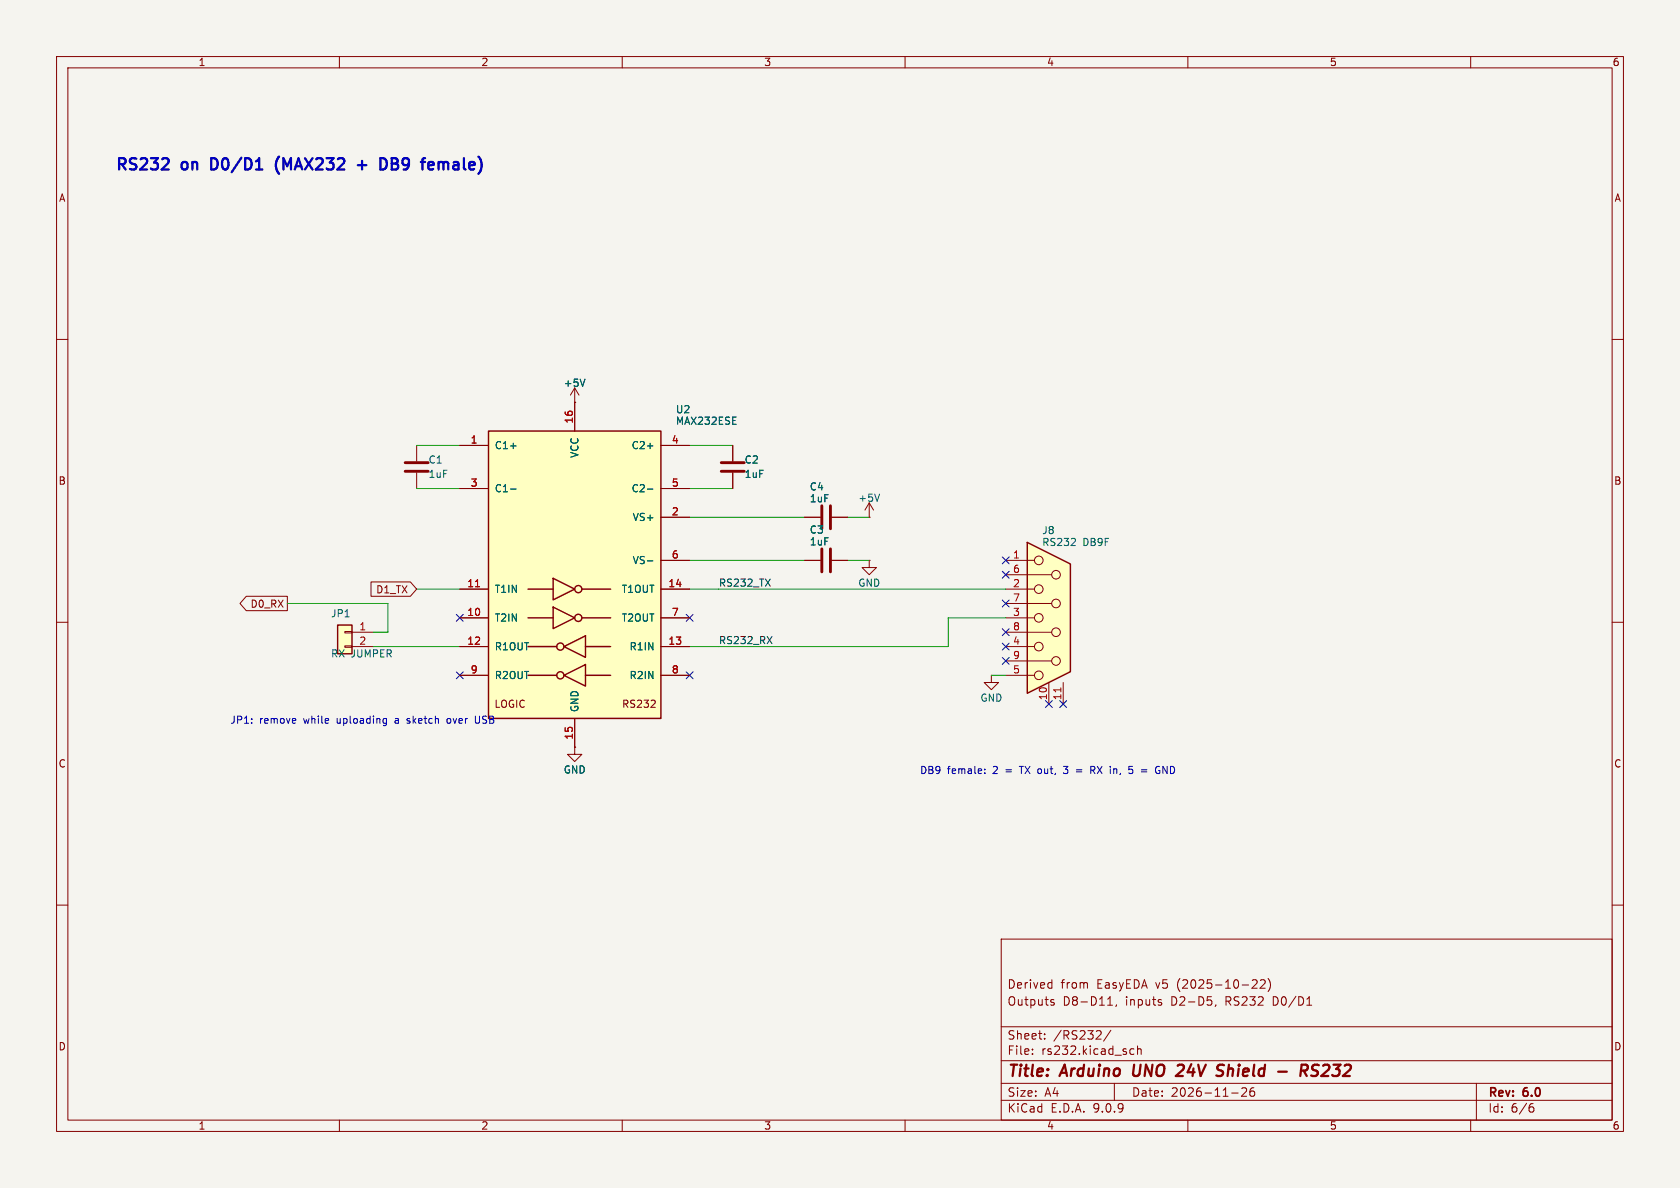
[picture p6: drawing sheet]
(kicad_sch
 (version 20250114)
 (generator "eeschema")
 (generator_version "9.0")
 (paper "A4")
 (title_block
  (title "Arduino UNO 24V Shield - RS232")
  (date "2026-11-26")
  (rev "6.0")
  (comment 1 "Outputs D8-D11, inputs D2-D5, RS232 D0/D1")
  (comment 2 "Derived from EasyEDA v5 (2025-10-22)"))
 (lib_symbols
  (symbol "Connector_Generic:Conn_01x02"
   (pin_names
    (offset 1.016) (hide yes)) (exclude_from_sim no) (in_bom yes) (on_board yes)
   (property "Reference" "J" (at 0 2.54 0) (effects (font (size 1.27 1.27))))
   (property "Value" "Conn_01x02" (at 0 -5.08 0) (effects (font (size 1.27 1.27))))
   (property "Footprint" "" (at 0 0 0) (effects (font (size 1.27 1.27)) (hide yes)))
   (property "Datasheet" "~" (at 0 0 0) (effects (font (size 1.27 1.27)) (hide yes)))
   (property "Description" "Generic connector, single row, 01x02, script generated (kicad-library-utils/schlib/autogen/connector/)" (at 0 0 0) (effects (font (size 1.27 1.27)) (hide yes)))
   (symbol "Conn_01x02_1_1"
    (rectangle (start -1.27 1.27) (end 1.27 -3.81) (stroke (width 0.254) (type default)) (fill (type background)))
    (rectangle (start -1.27 0.127) (end 0 -0.127) (stroke (width 0.1524) (type default)) (fill (type none)))
    (rectangle (start -1.27 -2.413) (end 0 -2.667) (stroke (width 0.1524) (type default)) (fill (type none)))
    (pin passive line (at -5.08 0 0) (length 3.81) (name "Pin_1" (effects (font (size 1.27 1.27)))) (number "1" (effects (font (size 1.27 1.27)))))
    (pin passive line (at -5.08 -2.54 0) (length 3.81) (name "Pin_2" (effects (font (size 1.27 1.27)))) (number "2" (effects (font (size 1.27 1.27))))))
   (embedded_fonts no))
  (symbol "Device:C"
   (pin_numbers (hide yes))
   (pin_names
    (offset 0.254)) (exclude_from_sim no) (in_bom yes) (on_board yes)
   (property "Reference" "C" (at 0.635 2.54 0) (effects (font (size 1.27 1.27)) (justify left)))
   (property "Value" "C" (at 0.635 -2.54 0) (effects (font (size 1.27 1.27)) (justify left)))
   (property "Footprint" "" (at 0.9652 -3.81 0) (effects (font (size 1.27 1.27)) (hide yes)))
   (property "Datasheet" "~" (at 0 0 0) (effects (font (size 1.27 1.27)) (hide yes)))
   (property "Description" "Unpolarized capacitor" (at 0 0 0) (effects (font (size 1.27 1.27)) (hide yes)))
   (symbol "C_0_1"
    (polyline (pts (xy -2.032 0.762) (xy 2.032 0.762)) (stroke (width 0.508) (type default)) (fill (type none)))
    (polyline (pts (xy -2.032 -0.762) (xy 2.032 -0.762)) (stroke (width 0.508) (type default)) (fill (type none))))
   (symbol "C_1_1"
    (pin passive line (at 0 3.81 270) (length 2.794) (name "~" (effects (font (size 1.27 1.27)))) (number "1" (effects (font (size 1.27 1.27)))))
    (pin passive line (at 0 -3.81 90) (length 2.794) (name "~" (effects (font (size 1.27 1.27)))) (number "2" (effects (font (size 1.27 1.27))))))
   (embedded_fonts no))
  (symbol "Interface_UART:MAX232"
   (pin_names
    (offset 1.016)) (exclude_from_sim no) (in_bom yes) (on_board yes)
   (property "Reference" "U" (at -2.54 28.575 0) (effects (font (size 1.27 1.27)) (justify right)))
   (property "Value" "MAX232" (at -2.54 26.67 0) (effects (font (size 1.27 1.27)) (justify right)))
   (property "Footprint" "" (at 1.27 -26.67 0) (effects (font (size 1.27 1.27)) (justify left) (hide yes)))
   (property "Datasheet" "http://www.ti.com/lit/ds/symlink/max232.pdf" (at 0 2.54 0) (effects (font (size 1.27 1.27)) (hide yes)))
   (property "Description" "Dual RS232 driver/receiver, 5V supply, 120kb/s, 0C-70C" (at 0 0 0) (effects (font (size 1.27 1.27)) (hide yes)))
   (symbol "MAX232_0_0"
    (text "LOGIC" (at -11.43 -22.86 0) (effects (font (size 1.27 1.27))))
    (text "RS232" (at 11.43 -22.86 0) (effects (font (size 1.27 1.27)))))
   (symbol "MAX232_0_1"
    (rectangle (start -15.24 -25.4) (end 15.24 25.4) (stroke (width 0.254) (type default)) (fill (type background)))
    (polyline (pts (xy -3.81 -0.635) (xy -3.81 -4.445) (xy 0 -2.54) (xy -3.81 -0.635)) (stroke (width 0.254) (type default)) (fill (type none)))
    (polyline (pts (xy -3.81 -2.54) (xy -8.255 -2.54)) (stroke (width 0.254) (type default)) (fill (type none)))
    (polyline (pts (xy -3.81 -5.715) (xy -3.81 -9.525) (xy 0 -7.62) (xy -3.81 -5.715)) (stroke (width 0.254) (type default)) (fill (type none)))
    (polyline (pts (xy -3.81 -7.62) (xy -8.255 -7.62)) (stroke (width 0.254) (type default)) (fill (type none)))
    (polyline (pts (xy -3.175 -12.7) (xy -8.255 -12.7)) (stroke (width 0.254) (type default)) (fill (type none)))
    (polyline (pts (xy -3.175 -17.78) (xy -8.255 -17.78)) (stroke (width 0.254) (type default)) (fill (type none)))
    (circle (center -2.54 -12.7) (radius 0.635) (stroke (width 0.254) (type default)) (fill (type none)))
    (circle (center -2.54 -17.78) (radius 0.635) (stroke (width 0.254) (type default)) (fill (type none)))
    (circle (center 0.635 -2.54) (radius 0.635) (stroke (width 0.254) (type default)) (fill (type none)))
    (circle (center 0.635 -7.62) (radius 0.635) (stroke (width 0.254) (type default)) (fill (type none)))
    (polyline (pts (xy 1.27 -2.54) (xy 6.35 -2.54)) (stroke (width 0.254) (type default)) (fill (type none)))
    (polyline (pts (xy 1.27 -7.62) (xy 6.35 -7.62)) (stroke (width 0.254) (type default)) (fill (type none)))
    (polyline (pts (xy 1.905 -10.795) (xy 1.905 -14.605) (xy -1.905 -12.7) (xy 1.905 -10.795)) (stroke (width 0.254) (type default)) (fill (type none)))
    (polyline (pts (xy 1.905 -12.7) (xy 6.35 -12.7)) (stroke (width 0.254) (type default)) (fill (type none)))
    (polyline (pts (xy 1.905 -15.875) (xy 1.905 -19.685) (xy -1.905 -17.78) (xy 1.905 -15.875)) (stroke (width 0.254) (type default)) (fill (type none)))
    (polyline (pts (xy 1.905 -17.78) (xy 6.35 -17.78)) (stroke (width 0.254) (type default)) (fill (type none))))
   (symbol "MAX232_1_1"
    (pin passive line (at -20.32 22.86 0) (length 5.08) (name "C1+" (effects (font (size 1.27 1.27)))) (number "1" (effects (font (size 1.27 1.27)))))
    (pin passive line (at -20.32 15.24 0) (length 5.08) (name "C1-" (effects (font (size 1.27 1.27)))) (number "3" (effects (font (size 1.27 1.27)))))
    (pin input line (at -20.32 -2.54 0) (length 5.08) (name "T1IN" (effects (font (size 1.27 1.27)))) (number "11" (effects (font (size 1.27 1.27)))))
    (pin input line (at -20.32 -7.62 0) (length 5.08) (name "T2IN" (effects (font (size 1.27 1.27)))) (number "10" (effects (font (size 1.27 1.27)))))
    (pin output line (at -20.32 -12.7 0) (length 5.08) (name "R1OUT" (effects (font (size 1.27 1.27)))) (number "12" (effects (font (size 1.27 1.27)))))
    (pin output line (at -20.32 -17.78 0) (length 5.08) (name "R2OUT" (effects (font (size 1.27 1.27)))) (number "9" (effects (font (size 1.27 1.27)))))
    (pin power_in line (at 0 30.48 270) (length 5.08) (name "VCC" (effects (font (size 1.27 1.27)))) (number "16" (effects (font (size 1.27 1.27)))))
    (pin power_in line (at 0 -30.48 90) (length 5.08) (name "GND" (effects (font (size 1.27 1.27)))) (number "15" (effects (font (size 1.27 1.27)))))
    (pin passive line (at 20.32 22.86 180) (length 5.08) (name "C2+" (effects (font (size 1.27 1.27)))) (number "4" (effects (font (size 1.27 1.27)))))
    (pin passive line (at 20.32 15.24 180) (length 5.08) (name "C2-" (effects (font (size 1.27 1.27)))) (number "5" (effects (font (size 1.27 1.27)))))
    (pin power_out line (at 20.32 10.16 180) (length 5.08) (name "VS+" (effects (font (size 1.27 1.27)))) (number "2" (effects (font (size 1.27 1.27)))))
    (pin power_out line (at 20.32 2.54 180) (length 5.08) (name "VS-" (effects (font (size 1.27 1.27)))) (number "6" (effects (font (size 1.27 1.27)))))
    (pin output line (at 20.32 -2.54 180) (length 5.08) (name "T1OUT" (effects (font (size 1.27 1.27)))) (number "14" (effects (font (size 1.27 1.27)))))
    (pin output line (at 20.32 -7.62 180) (length 5.08) (name "T2OUT" (effects (font (size 1.27 1.27)))) (number "7" (effects (font (size 1.27 1.27)))))
    (pin input line (at 20.32 -12.7 180) (length 5.08) (name "R1IN" (effects (font (size 1.27 1.27)))) (number "13" (effects (font (size 1.27 1.27)))))
    (pin input line (at 20.32 -17.78 180) (length 5.08) (name "R2IN" (effects (font (size 1.27 1.27)))) (number "8" (effects (font (size 1.27 1.27))))))
   (embedded_fonts no))
  (symbol "power:+5V"
   (power)
   (pin_numbers (hide yes))
   (pin_names
    (offset 0) (hide yes)) (exclude_from_sim no) (in_bom yes) (on_board yes)
   (property "Reference" "#PWR" (at 0 -3.81 0) (effects (font (size 1.27 1.27)) (hide yes)))
   (property "Value" "+5V" (at 0 3.556 0) (effects (font (size 1.27 1.27))))
   (property "Footprint" "" (at 0 0 0) (effects (font (size 1.27 1.27)) (hide yes)))
   (property "Datasheet" "" (at 0 0 0) (effects (font (size 1.27 1.27)) (hide yes)))
   (property "Description" "Power symbol creates a global label with name \"+5V\"" (at 0 0 0) (effects (font (size 1.27 1.27)) (hide yes)))
   (symbol "+5V_0_1"
    (polyline (pts (xy -0.762 1.27) (xy 0 2.54)) (stroke (width 0) (type default)) (fill (type none)))
    (polyline (pts (xy 0 2.54) (xy 0.762 1.27)) (stroke (width 0) (type default)) (fill (type none)))
    (polyline (pts (xy 0 0) (xy 0 2.54)) (stroke (width 0) (type default)) (fill (type none))))
   (symbol "+5V_1_1"
    (pin power_in line (at 0 0 90) (length 0) (name "~" (effects (font (size 1.27 1.27)))) (number "1" (effects (font (size 1.27 1.27))))))
   (embedded_fonts no))
  (symbol "power:GND"
   (power)
   (pin_numbers (hide yes))
   (pin_names
    (offset 0) (hide yes)) (exclude_from_sim no) (in_bom yes) (on_board yes)
   (property "Reference" "#PWR" (at 0 -6.35 0) (effects (font (size 1.27 1.27)) (hide yes)))
   (property "Value" "GND" (at 0 -3.81 0) (effects (font (size 1.27 1.27))))
   (property "Footprint" "" (at 0 0 0) (effects (font (size 1.27 1.27)) (hide yes)))
   (property "Datasheet" "" (at 0 0 0) (effects (font (size 1.27 1.27)) (hide yes)))
   (property "Description" "Power symbol creates a global label with name \"GND\" , ground" (at 0 0 0) (effects (font (size 1.27 1.27)) (hide yes)))
   (symbol "GND_0_1"
    (polyline (pts (xy 0 0) (xy 0 -1.27) (xy 1.27 -1.27) (xy 0 -2.54) (xy -1.27 -1.27) (xy 0 -1.27)) (stroke (width 0) (type default)) (fill (type none))))
   (symbol "GND_1_1"
    (pin power_in line (at 0 0 270) (length 0) (name "~" (effects (font (size 1.27 1.27)))) (number "1" (effects (font (size 1.27 1.27))))))
   (embedded_fonts no))
  (symbol "uno24v:DB9_Female_MH"
   (pin_names
    (offset 1.016) (hide yes)) (exclude_from_sim no) (in_bom yes) (on_board yes)
   (property "Reference" "J" (at 0 16.51 0) (effects (font (size 1.27 1.27))))
   (property "Value" "DE9_Socket_MountingHoles" (at 0 14.605 0) (effects (font (size 1.27 1.27))))
   (property "Footprint" "" (at 0 0 0) (effects (font (size 1.27 1.27)) (hide yes)))
   (property "Datasheet" "~" (at 0 0 0) (effects (font (size 1.27 1.27)) (hide yes)))
   (property "Description" "9-pin D-SUB connector, socket (female), Mounting Hole" (at 0 0 0) (effects (font (size 1.27 1.27)) (hide yes)))
   (symbol "DB9_Female_MH_0_1"
    (polyline (pts (xy -3.81 13.335) (xy -3.81 -13.335) (xy 3.81 -9.525) (xy 3.81 9.525) (xy -3.81 13.335)) (stroke (width 0.254) (type default)) (fill (type background)))
    (polyline (pts (xy -3.81 10.16) (xy -2.54 10.16)) (stroke (width 0) (type default)) (fill (type none)))
    (polyline (pts (xy -3.81 7.62) (xy 0.508 7.62)) (stroke (width 0) (type default)) (fill (type none)))
    (polyline (pts (xy -3.81 5.08) (xy -2.54 5.08)) (stroke (width 0) (type default)) (fill (type none)))
    (polyline (pts (xy -3.81 2.54) (xy 0.508 2.54)) (stroke (width 0) (type default)) (fill (type none)))
    (polyline (pts (xy -3.81 0) (xy -2.54 0)) (stroke (width 0) (type default)) (fill (type none)))
    (polyline (pts (xy -3.81 -2.54) (xy 0.508 -2.54)) (stroke (width 0) (type default)) (fill (type none)))
    (polyline (pts (xy -3.81 -5.08) (xy -2.54 -5.08)) (stroke (width 0) (type default)) (fill (type none)))
    (polyline (pts (xy -3.81 -7.62) (xy 0.508 -7.62)) (stroke (width 0) (type default)) (fill (type none)))
    (polyline (pts (xy -3.81 -10.16) (xy -2.54 -10.16)) (stroke (width 0) (type default)) (fill (type none)))
    (circle (center -1.778 10.16) (radius 0.762) (stroke (width 0) (type default)) (fill (type none)))
    (circle (center -1.778 5.08) (radius 0.762) (stroke (width 0) (type default)) (fill (type none)))
    (circle (center -1.778 0) (radius 0.762) (stroke (width 0) (type default)) (fill (type none)))
    (circle (center -1.778 -5.08) (radius 0.762) (stroke (width 0) (type default)) (fill (type none)))
    (circle (center -1.778 -10.16) (radius 0.762) (stroke (width 0) (type default)) (fill (type none)))
    (circle (center 1.27 7.62) (radius 0.762) (stroke (width 0) (type default)) (fill (type none)))
    (circle (center 1.27 2.54) (radius 0.762) (stroke (width 0) (type default)) (fill (type none)))
    (circle (center 1.27 -2.54) (radius 0.762) (stroke (width 0) (type default)) (fill (type none)))
    (circle (center 1.27 -7.62) (radius 0.762) (stroke (width 0) (type default)) (fill (type none))))
   (symbol "DB9_Female_MH_1_1"
    (pin passive line (at -7.62 10.16 0) (length 3.81) (name "1" (effects (font (size 1.27 1.27)))) (number "1" (effects (font (size 1.27 1.27)))))
    (pin passive line (at -7.62 7.62 0) (length 3.81) (name "6" (effects (font (size 1.27 1.27)))) (number "6" (effects (font (size 1.27 1.27)))))
    (pin passive line (at -7.62 5.08 0) (length 3.81) (name "2" (effects (font (size 1.27 1.27)))) (number "2" (effects (font (size 1.27 1.27)))))
    (pin passive line (at -7.62 2.54 0) (length 3.81) (name "7" (effects (font (size 1.27 1.27)))) (number "7" (effects (font (size 1.27 1.27)))))
    (pin passive line (at -7.62 0 0) (length 3.81) (name "3" (effects (font (size 1.27 1.27)))) (number "3" (effects (font (size 1.27 1.27)))))
    (pin passive line (at -7.62 -2.54 0) (length 3.81) (name "8" (effects (font (size 1.27 1.27)))) (number "8" (effects (font (size 1.27 1.27)))))
    (pin passive line (at -7.62 -5.08 0) (length 3.81) (name "4" (effects (font (size 1.27 1.27)))) (number "4" (effects (font (size 1.27 1.27)))))
    (pin passive line (at -7.62 -7.62 0) (length 3.81) (name "9" (effects (font (size 1.27 1.27)))) (number "9" (effects (font (size 1.27 1.27)))))
    (pin passive line (at -7.62 -10.16 0) (length 3.81) (name "5" (effects (font (size 1.27 1.27)))) (number "5" (effects (font (size 1.27 1.27)))))
    (pin passive line (at 0 -15.24 90) (length 3.81) (name "PAD" (effects (font (size 1.27 1.27)))) (number "10" (effects (font (size 1.27 1.27)))))
    (pin passive line (at 2.54 -15.24 90) (length 3.81) (name "PAD" (effects (font (size 1.27 1.27)))) (number "11" (effects (font (size 1.27 1.27))))))
   (embedded_fonts no)))
 (text "RS232 on D0/D1 (MAX232 + DB9 female)"
  (exclude_from_sim no)
  (at 20.32 30.48 0)
  (effects (font (size 2 2)
    (bold yes)) (justify left bottom)))
 (symbol
  (lib_id "Interface_UART:MAX232")
  (at 101.6 101.6 0)
  (unit 1)
  (exclude_from_sim no)
  (in_bom yes)
  (on_board yes)
  (dnp no)
  (property "Reference" "U2" (at 119.38 72.39 0) (effects (font (size 1.27 1.27)) (justify left)))
  (property "Value" "MAX232ESE" (at 119.38 74.42 0) (effects (font (size 1.27 1.27)) (justify left)))
  (property "Footprint" "uno24v:SOIC-16_L9.9-W3.9-P1.27-LS6.0-BL" (at 101.6 101.6 0) (effects (font (size 1.27 1.27)) (hide yes)))
  (property "Datasheet" "" (at 101.6 101.6 0) (effects (font (size 1.27 1.27)) (hide yes)))
  (property "Description" "RS232 transceiver" (at 101.6 101.6 0) (effects (font (size 1.27 1.27)) (hide yes)))
  (property "LCSC" "C26860" (at 101.6 101.6 0) (effects (font (size 1.27 1.27)) (hide yes)))
  (property "MPN" "MAX232ESE+T" (at 101.6 101.6 0) (effects (font (size 1.27 1.27)) (hide yes)))
  (property "v5 ref" "U2" (at 101.6 101.6 0) (effects (font (size 1.27 1.27)) (hide yes)))
  (pin "1")
  (pin "3")
  (pin "11")
  (pin "10")
  (pin "12")
  (pin "9")
  (pin "16")
  (pin "15")
  (pin "4")
  (pin "5")
  (pin "2")
  (pin "6")
  (pin "14")
  (pin "7")
  (pin "13")
  (pin "8"))
 (symbol
  (lib_id "Device:C")
  (at 73.66 82.55 180)
  (unit 1)
  (exclude_from_sim no)
  (in_bom yes)
  (on_board yes)
  (dnp no)
  (property "Reference" "C1" (at 75.66 81.28 0) (effects (font (size 1.27 1.27)) (justify right)))
  (property "Value" "1uF" (at 75.66 83.82 0) (effects (font (size 1.27 1.27)) (justify right)))
  (property "Footprint" "uno24v:C0603" (at 73.66 82.55 0) (effects (font (size 1.27 1.27)) (hide yes)))
  (property "Datasheet" "" (at 73.66 82.55 0) (effects (font (size 1.27 1.27)) (hide yes)))
  (property "Description" "1uF 16V X5R 0603" (at 73.66 82.55 0) (effects (font (size 1.27 1.27)) (hide yes)))
  (property "LCSC" "C1592" (at 73.66 82.55 0) (effects (font (size 1.27 1.27)) (hide yes)))
  (property "MPN" "CL10A105KO8NNNC" (at 73.66 82.55 0) (effects (font (size 1.27 1.27)) (hide yes)))
  (property "v5 ref" "C1" (at 73.66 82.55 0) (effects (font (size 1.27 1.27)) (hide yes)))
  (pin "1")
  (pin "2"))
 (symbol
  (lib_id "Device:C")
  (at 129.54 82.55 180)
  (unit 1)
  (exclude_from_sim no)
  (in_bom yes)
  (on_board yes)
  (dnp no)
  (property "Reference" "C2" (at 131.54 81.28 0) (effects (font (size 1.27 1.27)) (justify right)))
  (property "Value" "1uF" (at 131.54 83.82 0) (effects (font (size 1.27 1.27)) (justify right)))
  (property "Footprint" "uno24v:C0603" (at 129.54 82.55 0) (effects (font (size 1.27 1.27)) (hide yes)))
  (property "Datasheet" "" (at 129.54 82.55 0) (effects (font (size 1.27 1.27)) (hide yes)))
  (property "Description" "1uF 16V X5R 0603" (at 129.54 82.55 0) (effects (font (size 1.27 1.27)) (hide yes)))
  (property "LCSC" "C1592" (at 129.54 82.55 0) (effects (font (size 1.27 1.27)) (hide yes)))
  (property "MPN" "CL10A105KO8NNNC" (at 129.54 82.55 0) (effects (font (size 1.27 1.27)) (hide yes)))
  (property "v5 ref" "C2" (at 129.54 82.55 0) (effects (font (size 1.27 1.27)) (hide yes)))
  (pin "1")
  (pin "2"))
 (symbol
  (lib_id "Device:C")
  (at 146.05 91.44 90)
  (unit 1)
  (exclude_from_sim no)
  (in_bom yes)
  (on_board yes)
  (dnp no)
  (property "Reference" "C4" (at 143.05 86.04 90) (effects (font (size 1.27 1.27)) (justify right)))
  (property "Value" "1uF" (at 143.05 88.14 90) (effects (font (size 1.27 1.27)) (justify right)))
  (property "Footprint" "uno24v:C0603" (at 146.05 91.44 0) (effects (font (size 1.27 1.27)) (hide yes)))
  (property "Datasheet" "" (at 146.05 91.44 0) (effects (font (size 1.27 1.27)) (hide yes)))
  (property "Description" "1uF 16V X5R 0603" (at 146.05 91.44 0) (effects (font (size 1.27 1.27)) (hide yes)))
  (property "LCSC" "C1592" (at 146.05 91.44 0) (effects (font (size 1.27 1.27)) (hide yes)))
  (property "MPN" "CL10A105KO8NNNC" (at 146.05 91.44 0) (effects (font (size 1.27 1.27)) (hide yes)))
  (property "v5 ref" "C4" (at 146.05 91.44 0) (effects (font (size 1.27 1.27)) (hide yes)))
  (pin "1")
  (pin "2"))
 (symbol
  (lib_id "power:+5V")
  (at 153.67 91.44 0)
  (unit 1)
  (exclude_from_sim no)
  (in_bom yes)
  (on_board yes)
  (dnp no)
  (property "Reference" "#PWR040" (at 153.67 91.44 0) (effects (font (size 1.27 1.27)) (hide yes)))
  (property "Value" "+5V" (at 153.67 88.04 0) (effects (font (size 1.27 1.27))))
  (property "Footprint" "" (at 153.67 91.44 0) (effects (font (size 1.27 1.27)) (hide yes)))
  (property "Datasheet" "" (at 153.67 91.44 0) (effects (font (size 1.27 1.27)) (hide yes)))
  (property "Description" "" (at 153.67 91.44 0) (effects (font (size 1.27 1.27)) (hide yes)))
  (pin "1"))
 (symbol
  (lib_id "Device:C")
  (at 146.05 99.06 270)
  (unit 1)
  (exclude_from_sim no)
  (in_bom yes)
  (on_board yes)
  (dnp no)
  (property "Reference" "C3" (at 143.05 93.66 90) (effects (font (size 1.27 1.27)) (justify left)))
  (property "Value" "1uF" (at 143.05 95.76 90) (effects (font (size 1.27 1.27)) (justify left)))
  (property "Footprint" "uno24v:C0603" (at 146.05 99.06 0) (effects (font (size 1.27 1.27)) (hide yes)))
  (property "Datasheet" "" (at 146.05 99.06 0) (effects (font (size 1.27 1.27)) (hide yes)))
  (property "Description" "1uF 16V X5R 0603" (at 146.05 99.06 0) (effects (font (size 1.27 1.27)) (hide yes)))
  (property "LCSC" "C1592" (at 146.05 99.06 0) (effects (font (size 1.27 1.27)) (hide yes)))
  (property "MPN" "CL10A105KO8NNNC" (at 146.05 99.06 0) (effects (font (size 1.27 1.27)) (hide yes)))
  (property "v5 ref" "C3" (at 146.05 99.06 0) (effects (font (size 1.27 1.27)) (hide yes)))
  (pin "1")
  (pin "2"))
 (symbol
  (lib_id "power:GND")
  (at 153.67 99.06 0)
  (unit 1)
  (exclude_from_sim no)
  (in_bom yes)
  (on_board yes)
  (dnp no)
  (property "Reference" "#PWR041" (at 153.67 99.06 0) (effects (font (size 1.27 1.27)) (hide yes)))
  (property "Value" "GND" (at 153.67 103.06 0) (effects (font (size 1.27 1.27))))
  (property "Footprint" "" (at 153.67 99.06 0) (effects (font (size 1.27 1.27)) (hide yes)))
  (property "Datasheet" "" (at 153.67 99.06 0) (effects (font (size 1.27 1.27)) (hide yes)))
  (property "Description" "" (at 153.67 99.06 0) (effects (font (size 1.27 1.27)) (hide yes)))
  (pin "1"))
 (symbol
  (lib_id "power:+5V")
  (at 101.6 71.12 0)
  (unit 1)
  (exclude_from_sim no)
  (in_bom yes)
  (on_board yes)
  (dnp no)
  (property "Reference" "#PWR042" (at 101.6 71.12 0) (effects (font (size 1.27 1.27)) (hide yes)))
  (property "Value" "+5V" (at 101.6 67.72 0) (effects (font (size 1.27 1.27))))
  (property "Footprint" "" (at 101.6 71.12 0) (effects (font (size 1.27 1.27)) (hide yes)))
  (property "Datasheet" "" (at 101.6 71.12 0) (effects (font (size 1.27 1.27)) (hide yes)))
  (property "Description" "" (at 101.6 71.12 0) (effects (font (size 1.27 1.27)) (hide yes)))
  (pin "1"))
 (symbol
  (lib_id "power:GND")
  (at 101.6 132.08 0)
  (unit 1)
  (exclude_from_sim no)
  (in_bom yes)
  (on_board yes)
  (dnp no)
  (property "Reference" "#PWR043" (at 101.6 132.08 0) (effects (font (size 1.27 1.27)) (hide yes)))
  (property "Value" "GND" (at 101.6 136.08 0) (effects (font (size 1.27 1.27))))
  (property "Footprint" "" (at 101.6 132.08 0) (effects (font (size 1.27 1.27)) (hide yes)))
  (property "Datasheet" "" (at 101.6 132.08 0) (effects (font (size 1.27 1.27)) (hide yes)))
  (property "Description" "" (at 101.6 132.08 0) (effects (font (size 1.27 1.27)) (hide yes)))
  (pin "1"))
 (no_connect
  (at 121.92 109.22))
 (no_connect
  (at 121.92 119.38))
 (no_connect
  (at 81.28 119.38))
 (no_connect
  (at 81.28 109.22))
 (global_label "D1_TX"
  (shape input)
  (at 73.66 104.14 180)
  (fields_autoplaced yes)
  (effects (font (size 1.27 1.27)) (justify right))
  (property "Intersheetrefs" "${INTERSHEET_REFS}" (at 73.66 104.14 180) (effects (font (size 1.27 1.27)) (justify right) (hide yes))))
 (symbol
  (lib_id "Connector_Generic:Conn_01x02")
  (at 60.96 111.76 0)
  (mirror y)
  (unit 1)
  (exclude_from_sim no)
  (in_bom yes)
  (on_board yes)
  (dnp no)
  (property "Reference" "JP1" (at 58.42 108.46 0) (effects (font (size 1.27 1.27)) (justify right)))
  (property "Value" "RX JUMPER" (at 58.42 115.56 0) (effects (font (size 1.27 1.27)) (justify right)))
  (property "Footprint" "uno24v:HDR-TH_2P-P2.54-V-M-1" (at 60.96 111.76 0) (effects (font (size 1.27 1.27)) (hide yes)))
  (property "Datasheet" "" (at 60.96 111.76 0) (effects (font (size 1.27 1.27)) (hide yes)))
  (property "Description" "Remove jumper to free D0 while uploading sketch" (at 60.96 111.76 0) (effects (font (size 1.27 1.27)) (hide yes)))
  (property "LCSC" "C234182" (at 60.96 111.76 0) (effects (font (size 1.27 1.27)) (hide yes)))
  (property "MPN" "22-28-4020" (at 60.96 111.76 0) (effects (font (size 1.27 1.27)) (hide yes)))
  (property "v5 ref" "RXJ" (at 60.96 111.76 0) (effects (font (size 1.27 1.27)) (hide yes)))
  (pin "1")
  (pin "2"))
 (global_label "D0_RX"
  (shape output)
  (at 50.8 106.68 180)
  (fields_autoplaced yes)
  (effects (font (size 1.27 1.27)) (justify right))
  (property "Intersheetrefs" "${INTERSHEET_REFS}" (at 50.8 106.68 180) (effects (font (size 1.27 1.27)) (justify right) (hide yes))))
 (text "JP1: remove while uploading a sketch over USB"
  (exclude_from_sim no)
  (at 40.64 128.27 0)
  (effects (font (size 1.27 1.27)) (justify left bottom)))
 (symbol
  (lib_id "uno24v:DB9_Female_MH")
  (at 185.42 109.22 0)
  (unit 1)
  (exclude_from_sim no)
  (in_bom yes)
  (on_board yes)
  (dnp no)
  (property "Reference" "J8" (at 184.15 93.76 0) (effects (font (size 1.27 1.27)) (justify left)))
  (property "Value" "RS232 DB9F" (at 184.15 95.86 0) (effects (font (size 1.27 1.27)) (justify left)))
  (property "Footprint" "uno24v:DSUB-TH_DS1034-01-09FBN044" (at 185.42 109.22 0) (effects (font (size 1.27 1.27)) (hide yes)))
  (property "Datasheet" "" (at 185.42 109.22 0) (effects (font (size 1.27 1.27)) (hide yes)))
  (property "Description" "DB9 female (same connector as v5): 2=TX out 3=RX in 5=GND" (at 185.42 109.22 0) (effects (font (size 1.27 1.27)) (hide yes)))
  (property "LCSC" "C53474757" (at 185.42 109.22 0) (effects (font (size 1.27 1.27)) (hide yes)))
  (property "MPN" "DS1034-01-09FBN044-JC" (at 185.42 109.22 0) (effects (font (size 1.27 1.27)) (hide yes)))
  (property "v5 ref" "DSUB1" (at 185.42 109.22 0) (effects (font (size 1.27 1.27)) (hide yes)))
  (pin "1")
  (pin "6")
  (pin "2")
  (pin "7")
  (pin "3")
  (pin "8")
  (pin "4")
  (pin "9")
  (pin "5")
  (pin "10")
  (pin "11"))
 (label "RS232_TX"
  (at 127 104.14 0)
  (fields_autoplaced yes)
  (effects (font (size 1.27 1.27)) (justify left bottom)))
 (label "RS232_RX"
  (at 127 114.3 0)
  (fields_autoplaced yes)
  (effects (font (size 1.27 1.27)) (justify left bottom)))
 (symbol
  (lib_id "power:GND")
  (at 175.26 119.38 0)
  (unit 1)
  (exclude_from_sim no)
  (in_bom yes)
  (on_board yes)
  (dnp no)
  (property "Reference" "#PWR044" (at 175.26 119.38 0) (effects (font (size 1.27 1.27)) (hide yes)))
  (property "Value" "GND" (at 175.26 123.38 0) (effects (font (size 1.27 1.27))))
  (property "Footprint" "" (at 175.26 119.38 0) (effects (font (size 1.27 1.27)) (hide yes)))
  (property "Datasheet" "" (at 175.26 119.38 0) (effects (font (size 1.27 1.27)) (hide yes)))
  (property "Description" "" (at 175.26 119.38 0) (effects (font (size 1.27 1.27)) (hide yes)))
  (pin "1"))
 (no_connect
  (at 177.8 99.06))
 (no_connect
  (at 177.8 114.3))
 (no_connect
  (at 177.8 101.6))
 (no_connect
  (at 177.8 106.68))
 (no_connect
  (at 177.8 111.76))
 (no_connect
  (at 177.8 116.84))
 (no_connect
  (at 185.42 124.46))
 (no_connect
  (at 187.96 124.46))
 (text "DB9 female: 2 = TX out, 3 = RX in, 5 = GND"
  (exclude_from_sim no)
  (at 162.56 137.16 0)
  (effects (font (size 1.27 1.27)) (justify left bottom)))
 (wire
  (pts (xy 73.66 78.74) (xy 81.28 78.74))
  (stroke (width 0) (type default)))
 (wire
  (pts (xy 73.66 86.36) (xy 81.28 86.36))
  (stroke (width 0) (type default)))
 (wire
  (pts (xy 121.92 78.74) (xy 129.54 78.74))
  (stroke (width 0) (type default)))
 (wire
  (pts (xy 121.92 86.36) (xy 129.54 86.36))
  (stroke (width 0) (type default)))
 (wire
  (pts (xy 121.92 91.44) (xy 142.24 91.44))
  (stroke (width 0) (type default)))
 (wire
  (pts (xy 149.86 91.44) (xy 153.67 91.44))
  (stroke (width 0) (type default)))
 (wire
  (pts (xy 121.92 99.06) (xy 142.24 99.06))
  (stroke (width 0) (type default)))
 (wire
  (pts (xy 149.86 99.06) (xy 153.67 99.06))
  (stroke (width 0) (type default)))
 (wire
  (pts (xy 81.28 104.14) (xy 73.66 104.14))
  (stroke (width 0) (type default)))
 (wire
  (pts (xy 66.04 114.3) (xy 81.28 114.3))
  (stroke (width 0) (type default)))
 (wire
  (pts (xy 66.04 111.76) (xy 68.58 111.76))
  (stroke (width 0) (type default)))
 (wire
  (pts (xy 68.58 111.76) (xy 68.58 106.68))
  (stroke (width 0) (type default)))
 (wire
  (pts (xy 68.58 106.68) (xy 50.8 106.68))
  (stroke (width 0) (type default)))
 (wire
  (pts (xy 121.92 104.14) (xy 127 104.14))
  (stroke (width 0) (type default)))
 (wire
  (pts (xy 127 104.14) (xy 177.8 104.14))
  (stroke (width 0) (type default)))
 (wire
  (pts (xy 121.92 114.3) (xy 127 114.3))
  (stroke (width 0) (type default)))
 (wire
  (pts (xy 127 114.3) (xy 167.64 114.3))
  (stroke (width 0) (type default)))
 (wire
  (pts (xy 167.64 114.3) (xy 167.64 109.22))
  (stroke (width 0) (type default)))
 (wire
  (pts (xy 167.64 109.22) (xy 177.8 109.22))
  (stroke (width 0) (type default)))
 (wire
  (pts (xy 177.8 119.38) (xy 175.26 119.38))
  (stroke (width 0) (type default)))
 (embedded_fonts no))
